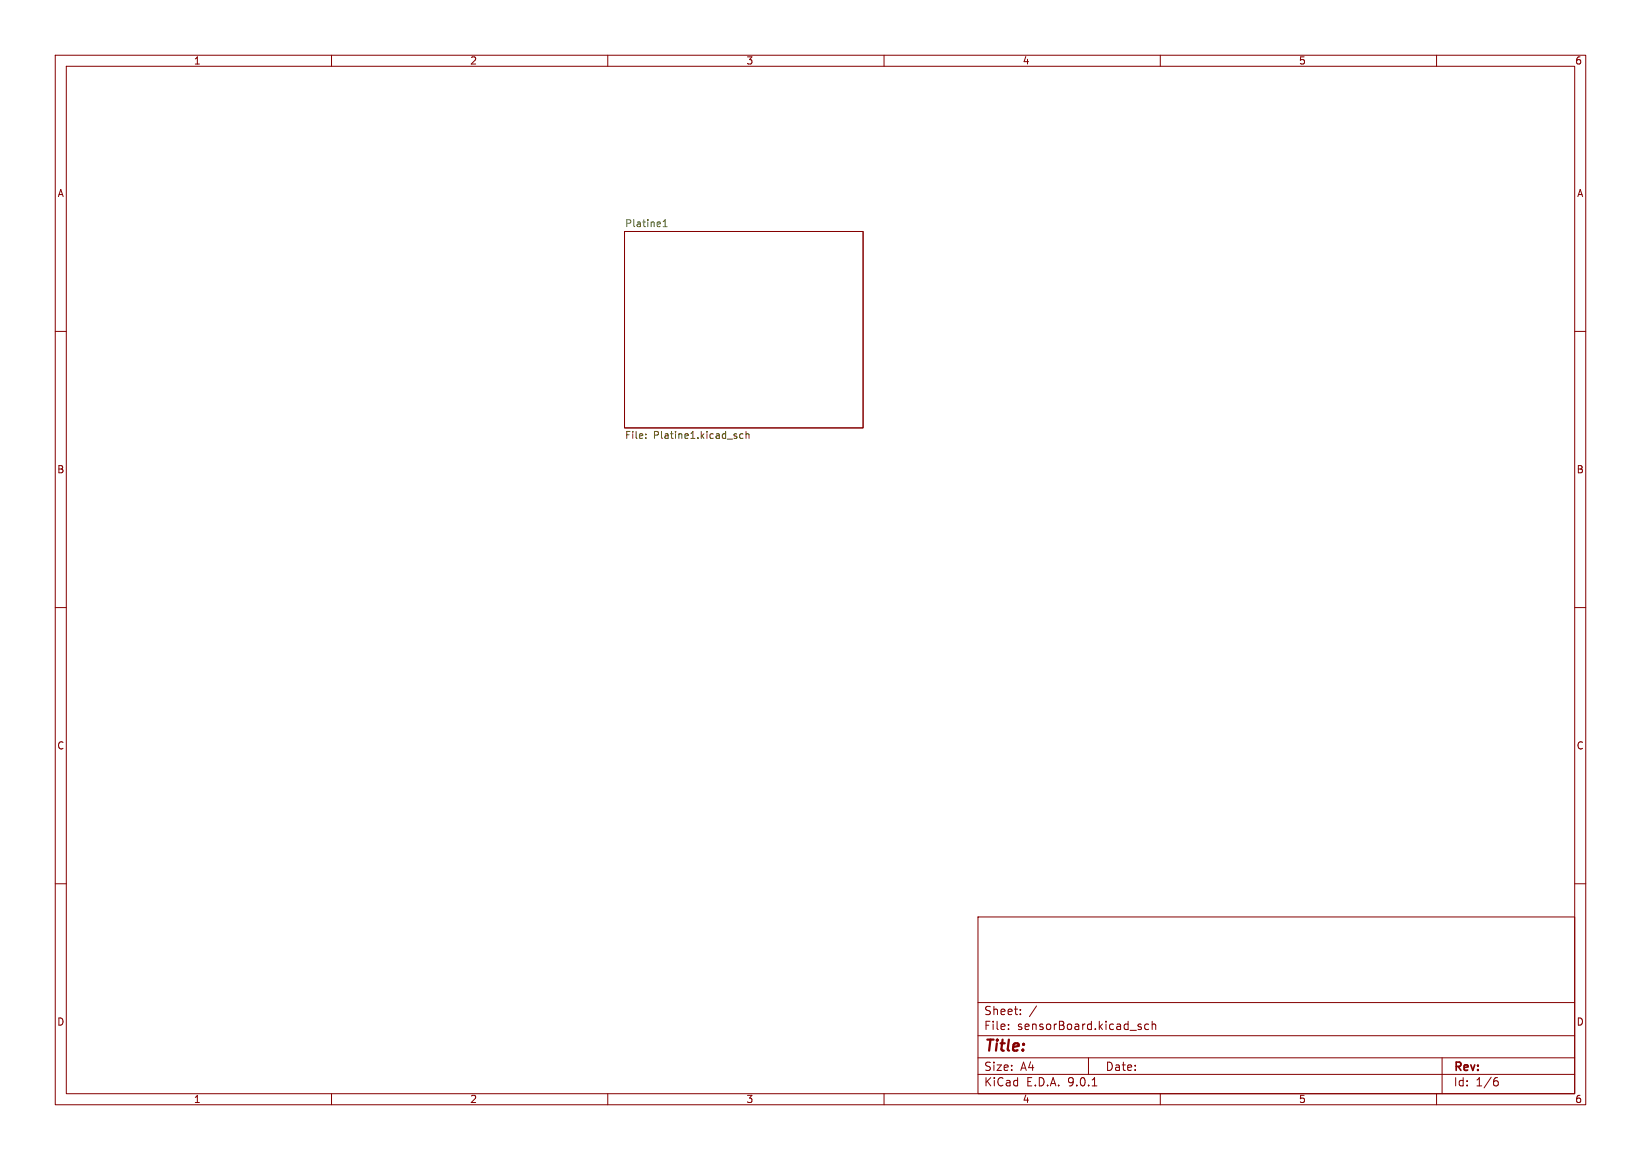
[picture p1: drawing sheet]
<svg xmlns="http://www.w3.org/2000/svg" width="297mm" height="210mm" viewBox="0 0 297 210" stroke-linecap="round" stroke-linejoin="round" font-family="sans-serif">
<g fill="none" stroke="#840000" stroke-width=".18">
<path d="M10 10h277v190h-277zM12 12h273v186h-273zM60 10v2M110 10v2M160 10v2M210 10v2M260 10v2M113 41.9h43.2v35.6h-43.2zM10 60h2M285 60h2M10 110h2M285 110h2"/>
<path d="M10 160h2M177 166h108v32h-108zM285 160h2M60 198v2M110 198v2M160 198v2M177 194.5h108M177 191.5h108M177 187.5h108M177 181.5h108M182.5 186.3v.1M182.5 185.5v.1"/>
<path d="M184.7 183.6v.1M184.7 182.8v.1M187.6 182.1l-1.3 2M197 191.5v3M197.7 196.6h.8M206.4 185.9l.2 .2-.2 .3M206.4 185.4l.1 .1M207.9 185.5l-.4-.1-.3 .3v.4l.1 .2h.6M208.5 185.5l.2-.1 .4 .1 .1 .9M208.5 184.9v1.5M210 198v2M260 198v2"/>
<path d="M261 191.5v6.5M270.6 195.7h.4l.2 .3-.1 .5-.5 .1M271 195.1l-.4 .1"/>
</g>
<path d="M120 41h.8M120 40.1l.4-.3v1.2" fill="none" stroke="#006464" stroke-width=".18"/>
<path d="M116.9 79.3v.1M116.9 78.6v.1M134.5 78.6l-.4-.1-.2 .3 .1 .5h.5M135 78.7l.2-.2 .3 .1 .1 .8M135 78.1v1.3" fill="none" stroke="#725600" stroke-width=".18"/>
<text font-size="2.8" fill="#840000" x="178" y="190.9">Title:</text>
<g font-size="2.1" fill="#840000">
<text x="178" y="184">Sheet:</text>
<text x="178" y="186.7">File:</text>
<text x="184.1" y="186.7">sensorBoard.kicad_sch</text>
<text x="178" y="196.9">KiCad</text>
<text x="178" y="194.1">Size:</text>
<text x="184.7" y="194.1">A4</text>
<text x="185.7" y="196.9">E.D.A.</text>
<text x="193.3" y="196.9">9.0.1</text>
<text x="200" y="194.1">Date:</text>
<text x="263" y="194.3">Rev:</text>
<text x="263" y="196.9">Id:</text>
<text x="267.1" y="196.9">1/6</text>
</g>
<g font-size="1.8" fill="#840000">
<text x="35" y="11.9">1</text>
<text x="85" y="11.9">2</text>
<text x="135" y="11.9">3</text>
<text x="185" y="11.9">4</text>
<text x="235" y="11.9">5</text>
<text x="285" y="11.9">6</text>
<text x="10.3" y="35.9">A</text>
<text x="285.3" y="35.9">A</text>
<text x="10.3" y="85.9">B</text>
<text x="285.3" y="85.9">B</text>
<text x="10.3" y="135.9">C</text>
<text x="285.3" y="135.9">C</text>
<text x="10.3" y="185.9">D</text>
<text x="285.3" y="185.9">D</text>
<text x="35" y="199.9">1</text>
<text x="85" y="199.9">2</text>
<text x="135" y="199.9">3</text>
<text x="185" y="199.9">4</text>
<text x="235" y="199.9">5</text>
<text x="285" y="199.9">6</text>
</g>
<text font-size="1.8" fill="#006464" x="113" y="41.2">Platine1</text>
<g font-size="1.8" fill="#725600">
<text x="113" y="79.8">File:</text>
<text x="118.3" y="79.8">Platine1.kicad_sch</text>
</g>
</svg>
